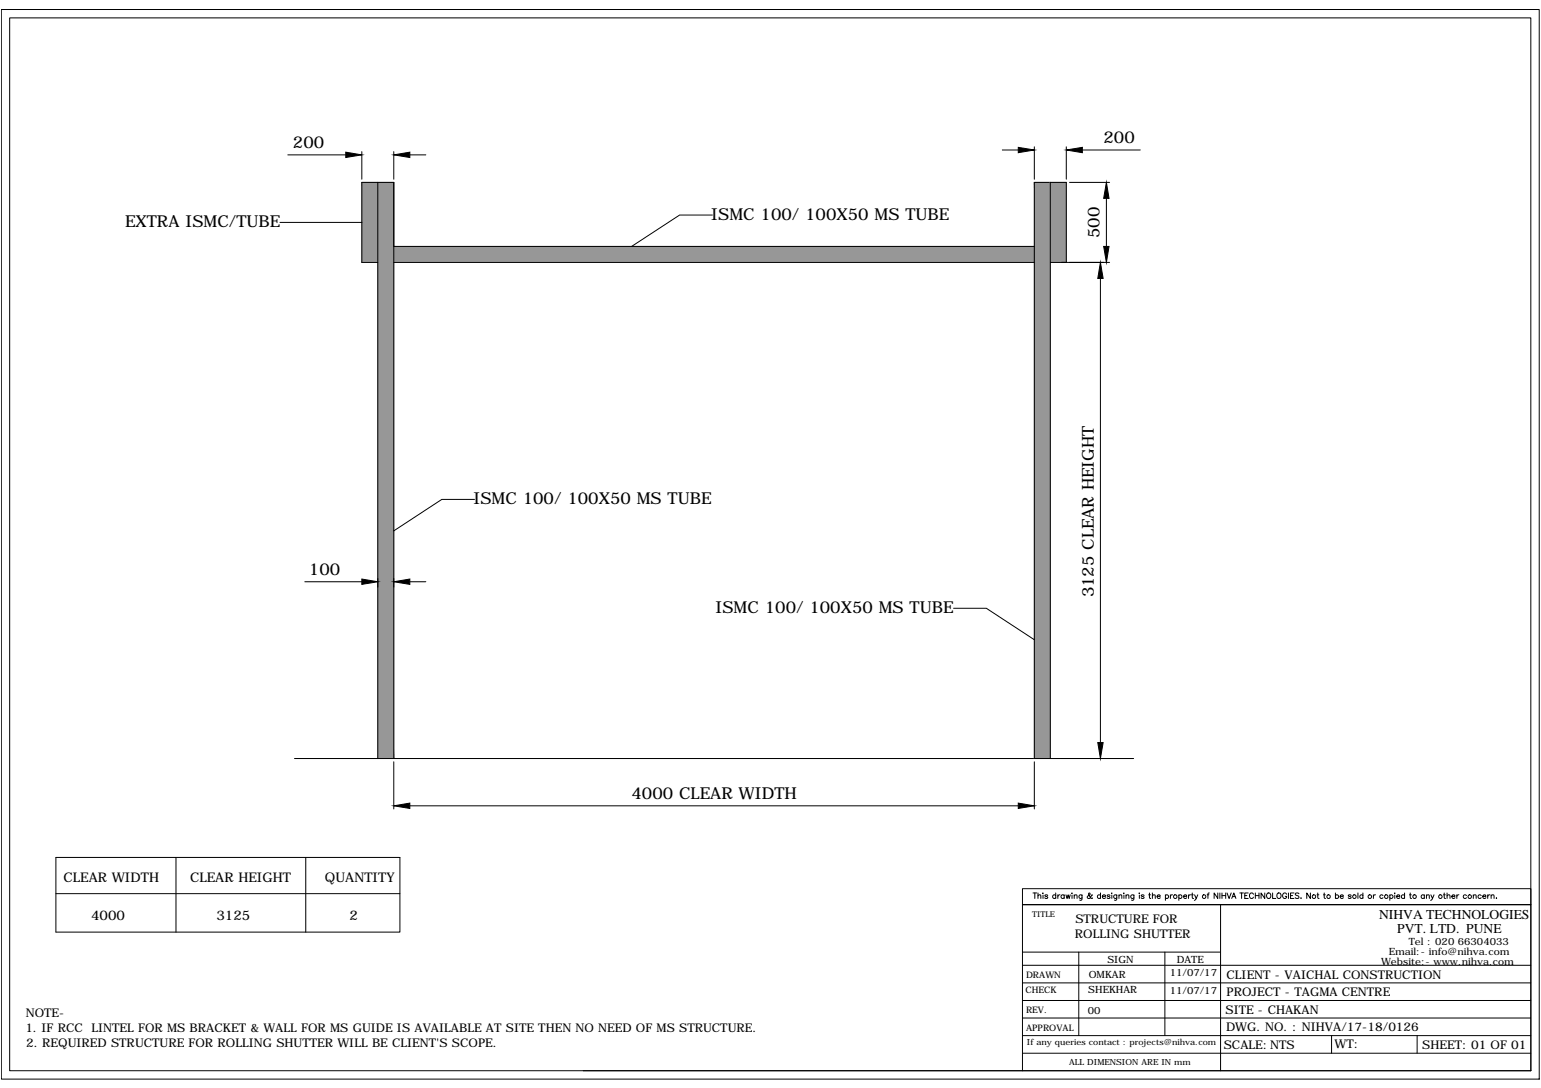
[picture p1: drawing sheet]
<svg xmlns="http://www.w3.org/2000/svg" width="841mm" height="594mm" viewBox="0 0 841 594" stroke-linecap="round" stroke-linejoin="round" font-family="sans-serif">
<!-- layer: 0 -->
<g fill="#979797" stroke="#979797" stroke-width=".55">
<path d="M215 135v8h350zM215 135h350v8z"/>
<path d="M206 100v314h9zM206 100h9v314z"/>
<path d="M197 100v43h9zM197 100h9v43z"/>
<path d="M565 100v314h8zM565 100h8v314z"/>
<path d="M573 100v43h9zM573 100h9v43z"/>
</g>
<g fill="none" stroke="#000" stroke-width=".55">
<path d="M1 5h839v584h-839zM5 10h830v575h-830zM157 85h32M197 83v15M206 100v314M215 83v15M224 85h8M547 82h9M565 80v18M573 100v314M582 80v18M584 100h22"/>
<path d="M591 82h31M389 117h-18l-26 18M604 108v27M153 121h44M215 135h350M206 143h-9v-43h18v314M215 143h350M573 143h33M582 143v-43h-17v314M601 152v253M259 273h-18l-26 17M166 318h31"/>
<path d="M224 318h8M520 332h18l26 17M161 414h458M215 416v26M565 416v26M224 440h332M31 468h187v41h-187zM96 468v41M167 468v41M31 488h187M564 488h2M565 488v3"/>
<path d="M566 489h2v2M566 488v3M569 488h.1M569 489v2M572 489h-2l2 1-1 1-1-1M576 489a.9 .9 0 0 0-1 0 .9 .9 0 0 0 0 1 .9 .9 0 0 0 1 0M576 488v3M577 489v2M579 489h-2M581 489a1 1 0 0 0-2 0 1 1 0 0 0 0 1 1 1 0 0 0 2 0M581 489v2M582 489v2l1-2 1 2v-2"/>
<path d="M585 488h.1M585 489v2M586 489h2v2M586 489v2M591 489l-1 2h-1M591 489a1 1 0 0 0-2 0 .9 .9 0 0 0 0 1 1 1 0 0 0 2 0M596 489a1.8 1.8 0 0 1-3 1v-1l2-1-1 1 2 1M601 489a1 1 0 0 0-2 0 .9 .9 0 0 0 0 1 1 1 0 0 0 2 0M601 488v3M602 489h1a1 1 0 0 0-1 0 1 1 0 0 0 0 2 1 1 0 0 0 1-1M606 489h-2l2 1-1 1-1-1M607 488h.1"/>
<path d="M607 489v2M610 489l-1 2h-1M610 489a1 1 0 0 0-2 0 .9 .9 0 0 0 0 1 1 1 0 0 0 2 0M611 489h1v2M611 489v2M613 488h.1M613 489v2M615 489h1v2M615 489v2M619 489v2h-1M619 489a1 1 0 0 0-2 0 1 1 0 0 0 0 1 1 1 0 0 0 2 0M622 488h.1"/>
<path d="M622 489v2M624 489h-1l1 1h-1M627 489h1M627 488v2l1 1M629 489h1v2M629 488v3M632 489h1a1 1 0 0 0-1 0 1 1 0 0 0-1 1 1 1 0 0 0 2 0M636 489a1 1 0 0 1 1 0 1 1 0 0 1 0 1 1 1 0 0 1-1 0M636 489v3M639 489v2M640 489h-1M643 489a1 1 0 0 1 2 0 .9 .9 0 0 1 0 1 1 1 0 0 1-2 0"/>
<path d="M643 489v3M646 489h2a1 1 0 0 0-2 0 1 1 0 0 0 0 2 1.1 1.1 0 0 0 2-1M649 489v2M650 489h-1M650 489h1M651 488v2v1M652 489l1 2 1-2M653 491l-1 1M659 489h1M660 488h-1v3M665 488v3l-2-3v3M666 488v3"/>
<path d="M666 494v91M667 488v3M667 489h2M669 488v3M670 488l1 3 1-3M672 491l1-3 2 3M673 490h1M677 488h2M678 488v3M679 489h1M681 488h-2v3h2M684 488a1.1 1.1 0 0 0-1 0 1.1 1.1 0 0 0-1 1 1.1 1.1 0 0 0 1 2 1.1 1.1 0 0 0 1-1"/>
<path d="M685 489h2M685 488v3M687 488v3M690 488v3l-2-3v3M695 488v3h1M702 488a1.1 1.1 0 0 0-1 0 1.1 1.1 0 0 0-1 1 1.1 1.1 0 0 0 1 2 1.1 1.1 0 0 0 1-2h-1M703 488v3M704 489h1M706 488h-2v3h2M709 488h-1h-1l2 1v1h-2M710 490h.1M715 488v3l-2-3v3"/>
<path d="M719 489h1M719 488v2l1 1M722 489h1M723 488v2v1M729 489a1 1 0 0 1 1 0 1 1 0 0 1 0 1 1 1 0 0 1-1 0M729 488v3M731 489h2a1 1 0 0 0-1 0 1 1 0 0 0 0 2 1 1 0 0 0 1-1M737 489h-1l1 1h-1M741 488v3M744 489a1 1 0 0 0-2 0 .9 .9 0 0 0 0 1 1 1 0 0 0 2 0M744 488v3M750 489v2"/>
<path d="M751 489h-1M755 489a1 1 0 0 0-2 0 1 1 0 0 0 0 1 1 1 0 0 0 2 0M759 489a1 1 0 0 1 1 0 1 1 0 0 1 0 1 1 1 0 0 1-1 0M759 489v3M761 488h.1M761 489v2M762 489h2a1 1 0 0 0-2 0 1 1 0 0 0 0 2 1.1 1.1 0 0 0 2-1M767 489a1 1 0 0 0-2 0 1 1 0 0 0 0 1 1 1 0 0 0 2 0M767 488v3M769 489h1M770 488v2v1M777 489a1 1 0 0 0-1 0 1 1 0 0 0 0 1 1 1 0 0 0 1 0"/>
<path d="M777 489v2M778 489h2v2M778 489v2M781 489l1 2 1-2M782 491l-1 1M788 489h1M788 488v2l1 1M790 489h1v2M790 488v3M792 489h2a1 1 0 0 0-1 0 1 1 0 0 0-1 1 1 1 0 0 0 1 1l1-1M795 489v2M796 489h-1"/>
<path d="M800 489a1 1 0 0 0-1 0 1 1 0 0 0 0 1 1 1 0 0 0 1 0M804 489h2v2M804 489v2M808 489a1 1 0 0 0-1 0 1 1 0 0 0 0 1 1 1 0 0 0 1 0M809 489h2a1 1 0 0 0-2 0 1 1 0 0 0 0 2 1.1 1.1 0 0 0 2-1M812 489v2M813 489h-1M814 489h1v2M814 489v2M817 490h.1M558 520h108M589 520v45"/>
<path d="M636 520v45M558 537h277M558 527h277M558 556h277M558 546h277M558 565h277M558 575h277M727 565v10M773 565v10M318 585h517M558 585v-91h277h-277v-9h277v100"/>
<circle cx="641" cy="490" r="1"/>
<circle cx="657" cy="490" r="1"/>
<circle cx="692" cy="489" r="1.4"/>
<circle cx="698" cy="489" r="1.4"/>
<circle cx="717" cy="490" r="1"/>
<circle cx="725" cy="490" r="1"/>
<circle cx="739" cy="490" r="1"/>
<circle cx="748" cy="490" r="1"/>
<circle cx="757" cy="490" r="1"/>
<circle cx="772" cy="490" r="1"/>
<circle cx="786" cy="490" r="1"/>
<circle cx="802" cy="490" r="1"/>
</g>
<path d="M189 83l8 2-8 1zM215 85l9-2v3zM556 80l9 2-9 1zM582 82l9-2v3zM604 100l1 8h-3zM602 135h3l-1 8zM601 143l1 9h-3zM197 316l9 2-9 1zM215 318l9-2v3zM599 405h3l-1 9zM215 440l9-1v2zM556 439l9 1-9 1z" fill="#000" stroke="#000" stroke-width=".55"/>
<g font-size="9">
<text x="160" y="81">200</text>
<text x="602" y="78">200</text>
<text x="68" y="124">EXTRA ISMC/TUBE</text>
<text x="388" y="120">ISMC 100/ 100X50 MS TUBE</text>
<text x="600" y="130" transform="rotate(-90 600 130)">500</text>
<text x="258" y="275">ISMC 100/ 100X50 MS TUBE</text>
<text x="169" y="314">100</text>
<text x="597" y="326" transform="rotate(-90 597 326)">3125 CLEAR HEIGHT</text>
<text x="390" y="335">ISMC 100/ 100X50 MS TUBE</text>
<text x="345" y="436">4000 CLEAR WIDTH</text>
</g>
<g font-size="7.4">
<text x="753" y="502">NIHVA TECHNOLOGIES</text>
<text x="763" y="510">PVT. LTD. PUNE</text>
</g>
<g font-size="7.3">
<text x="35" y="481">CLEAR WIDTH</text>
<text x="104" y="481">CLEAR HEIGHT</text>
<text x="177" y="481">QUANTITY</text>
<text x="50" y="503">4000</text>
<text x="118" y="503">3125</text>
<text x="191" y="503">2</text>
</g>
<g font-size="6.6">
<text x="587" y="504">STRUCTURE FOR</text>
<text x="587" y="512">ROLLING SHUTTER</text>
<text x="669" y="534">CLIENT - VAICHAL CONSTRUCTION</text>
<text x="669" y="544">PROJECT - TAGMA CENTRE</text>
<text x="14" y="555">NOTE-</text>
<text x="669" y="553">SITE - CHAKAN</text>
<text x="14" y="563">1. IF RCC</text>
<text x="50" y="563">LINTEL FOR MS BRACKET &amp; WALL FOR MS GUIDE IS AVAILABLE AT SITE THEN NO NEED OF MS STRUCTURE.</text>
<text x="669" y="563">DWG. NO. : NIHVA/17-18/0126</text>
<text x="14" y="572">2. REQUIRED STRUCTURE FOR ROLLING SHUTTER WILL BE CLIENT'S SCOPE.</text>
<text x="668" y="573">SCALE:NTS</text>
<text x="728" y="573">WT:</text>
<text x="776" y="573">SHEET: 01 OF 01</text>
</g>
<g font-size="5.5">
<text x="769" y="516">Tel : 020 66304033</text>
<text x="758" y="521">Email:- info@nihva.com</text>
<text x="604" y="526">SIGN</text>
<text x="642" y="526">DATE</text>
<text x="754" y="527">Website:- www.nihva.com</text>
<text x="638" y="533">11/07/17</text>
<text x="594" y="534">OMKAR</text>
<text x="594" y="542">SHEKHAR</text>
<text x="638" y="543">11/07/17</text>
<text x="594" y="554">00</text>
</g>
<g font-size="4.9">
<text x="560" y="534">DRAWN</text>
<text x="560" y="542">CHECK</text>
<text x="560" y="553">REV.</text>
<text x="560" y="563">APPROVAL</text>
</g>
<g font-size="4.6">
<text x="560" y="570">If any queries contact : projects@nihva.com</text>
<text x="583" y="581">ALL DIMENSION ARE IN mm</text>
</g>
<text font-size="4.4" x="563" y="501">TITLE</text>
</svg>
